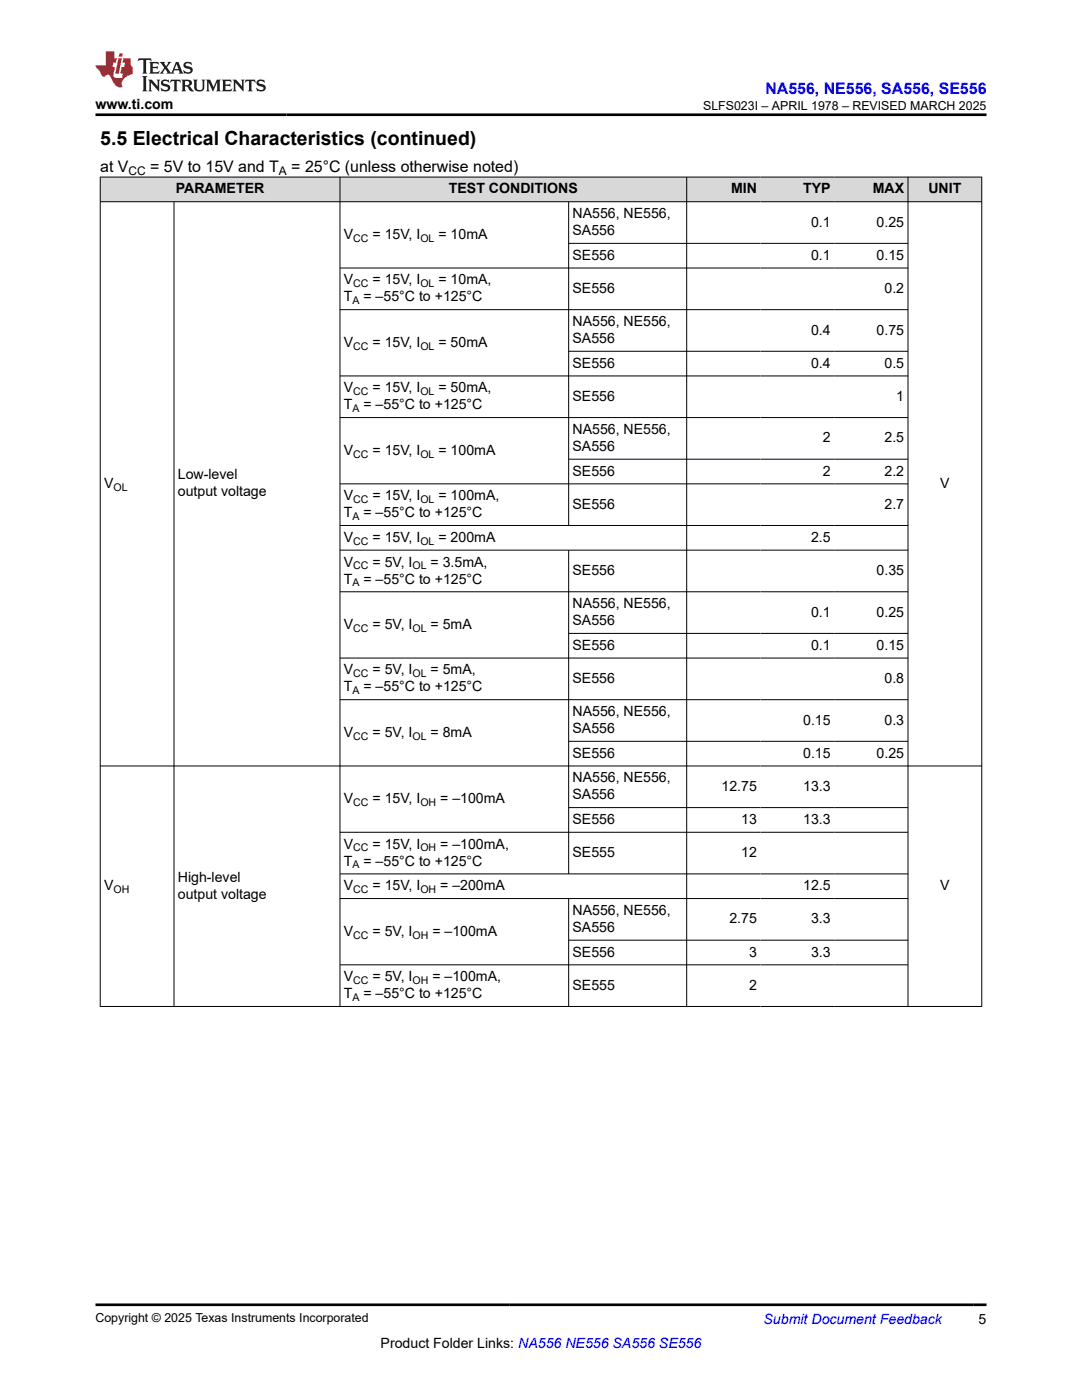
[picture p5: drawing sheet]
<svg xmlns="http://www.w3.org/2000/svg" width="216mm" height="279mm" viewBox="0 0 216 279" stroke-linecap="round" stroke-linejoin="round" font-family="sans-serif">
<g fill="#d8d8d8">
<path d="M20 35.3h175.9v5h-175.9z" fill-rule="evenodd"/>
<path d="M20.1 35.4h47.7v4.8h-47.7z" fill-rule="evenodd"/>
<path d="M67.9 35.4h69.1v4.8h-69.1z" fill-rule="evenodd"/>
<path d="M137.1 35.4h14.6v4.8h-14.6z" fill-rule="evenodd"/>
<path d="M151.7 35.4h14.8v4.8h-14.8z" fill-rule="evenodd"/>
<path d="M166.5 35.4h14.6v4.8h-14.6z" fill-rule="evenodd"/>
<path d="M181.2 35.4h14.6v4.8h-14.6z" fill-rule="evenodd"/>
</g>
<g fill="none" stroke="#000" stroke-width=".2">
<path d="M19.9 35.3h176.1M20 35.3v165.6M67.8 35.3v165.6M137 35.3v165.6M181.2 35.3v165.6M195.9 35.3v165.6M19.9 40.3h176.1M34.7 40.3v160.6M113.5 40.3v64.6M113.5 48.6h67.7M181.2 53.5h-113.4M67.8 61.8h113.4"/>
<path d="M113.5 70.1h67.7M181.2 75h-113.4M67.8 83.3h113.4M67.8 96.6h113.4M113.5 91.6h67.7M67.8 104.9h113.4M67.8 109.8h113.4M67.8 118.1h113.4M113.5 109.8v64.7M67.8 131.3h113.4M67.8 139.6h113.4M113.5 126.4h67.7"/>
<path d="M19.9 152.9h176.1M113.5 147.9h67.7M67.8 174.4h113.4M67.8 179.3h113.4M113.5 179.3v21.6M113.5 161.2h67.7M181.2 166.1h-113.4M113.5 187.6h67.7M181.2 192.6h-113.4M19.9 200.9h176.1"/>
</g>
<path d="M27.7 11.6l-.2 .6 .5-.2h.6v.1v2.2l-.2 .4h1l-.2-.4v-2.2v-.1h.5l.5 .2-.1-.6zM29.8 12.4l.2 .3v1.6l-.2 .4h1.9l.1-.6a1.08 1.08 0 0 1-1.3 .2v-.7h.6l.4 .2v-.7l-.4 .2h-.6v-.5l.2-.2a1 1 0 0 1 1 .3l-.1-.5zM31.8 12.4l1 1.1-1 1.2h.9l-.2-.2 .4-.8 .5 .8-.2 .2h1.6l-.2-.2 .1-.5h1l.1 .5-.1 .2h.9l-.2-.4-.8-1.9h-.5l-1 2.1-.8-1.1 .9-1h-.8l.2 .2-.5 .6-.3-.6 .1-.2zM35.2 12.8l.4 1h-.8zM36.8 12.5a.65 .65 0 0 0-.2 .7 .65 .65 0 0 0 .6 .5l.7 .1 .1 .3a.79 .79 0 0 1-.7 .4 .79 .79 0 0 1-.7-.5l.1 .7 .2-.1a.93 .93 0 0 0 1.1 0 .93 .93 0 0 0 .4-.9 1.46 1.46 0 0 0-1.2-.6l-.1-.3a1.09 1.09 0 0 1 1.2 .2l-.2-.6-.1 .1-.6-.2zM28.4 15.2l.2 .4v2.2l-.2 .4h1l-.2-.4v-2.2l.2-.4zM29.6 15.9l.2 .4v1.5l-.2 .4h.8l-.3-.4v-1.3l1.7 1.8v-2l.2-.4h-.8l.2 .2 .1 1.1-1.2-1.3zM32.3 16a.65 .65 0 0 0-.2 .8 .65 .65 0 0 0 .7 .4l.6 .2 .1 .2a.79 .79 0 0 1-.7 .4 .79 .79 0 0 1-.7-.5l.1 .7 .2-.1a.93 .93 0 0 0 1.1 .1 .93 .93 0 0 0 .4-1 1.46 1.46 0 0 0-1.2-.5l-.1-.4a1.09 1.09 0 0 1 1.2 .2l-.2-.6-.1 .1-.6-.1zM34.1 15.9l-.1 .6a.63 .63 0 0 1 .7-.3l.1 1.6-.3 .4h1l-.2-.4v-1.6a.66 .66 0 0 1 .8 .3l-.1-.6zM36.2 15.9l.2 .4v1.5l-.2 .4h.9l-.2-.2v-.7h.5l.1 .2a.79 .79 0 0 0 1.2 .6l-1-.9a.61 .61 0 0 0 .6-.6 .61 .61 0 0 0-.5-.7zM36.9 16.2h.2a.47 .47 0 0 1 .5 .1 .47 .47 0 0 1 .1 .5l-.2 .1-.6 .1zM38.5 15.9l.2 .2a2.27 2.27 0 0 0 .4 2 1.04 1.04 0 0 0 1.7-.7v-1.3l.2-.2h-.8l.2 .4v1.1a.6 .6 0 0 1-.6 .6 .6 .6 0 0 1-.6-.6v-1.1l.3-.4zM41.1 15.9l.2 .4v1.5l-.2 .4h.7l-.2-.4v-1.4l.9 1.9 .8-1.9v1.4l-.2 .4h1l-.3-.4v-1.5l.3-.4h-.8l-.7 1.5-.7-1.5zM44.3 15.9l.2 .4v1.5l-.2 .4h1.9l.1-.6a1.09 1.09 0 0 1-1.3 .2v-.7h.6l.4 .2v-.6l-.4 .2h-.6v-.6l.2-.1a1.01 1.01 0 0 1 1 .3l-.1-.6zM46.4 15.9l.3 .4v1.5l-.3 .4h.8l-.2-.4v-1.3l1.6 1.8v-2l.2-.4h-.7l.2 .2v1.1l-1.2-1.3zM49 15.9l-.1 .6a.63 .63 0 0 1 .8-.3v1.6l-.3 .4h1l-.2-.4v-1.6a.66 .66 0 0 1 .8 .3l-.1-.6zM51.4 16a.65 .65 0 0 0-.2 .8 .65 .65 0 0 0 .6 .4l.6 .2 .2 .2a.79 .79 0 0 1-.8 .4 .79 .79 0 0 1-.6-.5l.1 .7 .2-.1a.93 .93 0 0 0 1 .1 .93 .93 0 0 0 .5-1 1.46 1.46 0 0 0-1.3-.5l-.1-.4a1.09 1.09 0 0 1 1.3 .2l-.2-.6-.2 .1-.5-.1z" fill="#231f20"/>
<path d="M21.1 10.3v2.7h-2.1l.1 .4 .9 1a.95 .95 0 0 0 .9 .9 .59 .59 0 0 1 .6-.4 .59 .59 0 0 1 .5 .3l.4 .8a1.59 1.59 0 0 0 2.1 1.4 1.61 1.61 0 0 1 1-2.3l1-.3-.1-1.5a1.59 1.59 0 0 1-.4-1.7h-1.4l-.2 .9h.5l-.1 .9h-.5l-.2 .9v.3l.4 .1-.2 .9h-.6a.73 .73 0 0 1-1.1-.7l.3-1.5h-.5l.2-.9h.5l.2-.9h-.5v-1.3zM23.6 11.6l-.6 3.1h.7l.6-3.1zM23.8 10.7l-.1 .6h.7l.1-.6z" fill="#ed1c24"/>
<path d="M19 22.9h177.8M19 260.4h177.8" fill="none" stroke="#000" stroke-width=".53"/>
<text font-size="3.9" x="20" y="28.8">5.5 Electrical Characteristics (continued)</text>
<text font-size="3.2" fill="#00f" x="152.7" y="18.7">NA556, NE556, SA556, SE556</text>
<g font-size="3.2">
<text x="20" y="34.3">at V</text>
<text x="30" y="34.3">= 5V to 15V and T</text>
<text x="58.1" y="34.3">= 25°C (unless otherwise noted)</text>
</g>
<g font-size="2.8">
<text x="19" y="21.8">www.ti.com</text>
<text x="35.1" y="38.6">PARAMETER</text>
<text x="89.6" y="38.6">TEST CONDITIONS</text>
<text x="145.9" y="38.6">MIN</text>
<text x="160.3" y="38.6">TYP</text>
<text x="174.1" y="38.6">MAX</text>
<text x="185.2" y="38.6">UNIT</text>
<text x="68.6" y="47.7">V</text>
<text x="74.3" y="47.7">= 15V, I</text>
<text x="87.5" y="47.7">= 10mA</text>
<text x="114.2" y="43.5">NA556, NE556,</text>
<text x="114.2" y="46.9">SA556</text>
<text x="161.8" y="45.2">0.1</text>
<text x="174.9" y="45.2">0.25</text>
<text x="114.2" y="51.8">SE556</text>
<text x="161.8" y="51.8">0.1</text>
<text x="174.9" y="51.8">0.15</text>
<text x="68.6" y="56.8">V</text>
<text x="74.3" y="56.8">= 15V, I</text>
<text x="87.5" y="56.8">= 10mA,</text>
<text x="114.2" y="58.5">SE556</text>
<text x="176.5" y="58.5">0.2</text>
<text x="68.6" y="60.2">T</text>
<text x="72.5" y="60.2">= –55°C to +125°C</text>
<text x="114.2" y="65.1">NA556, NE556,</text>
<text x="68.6" y="69.2">V</text>
<text x="74.3" y="69.2">= 15V, I</text>
<text x="87.5" y="69.2">= 50mA</text>
<text x="114.2" y="68.5">SA556</text>
<text x="161.8" y="66.8">0.4</text>
<text x="174.9" y="66.8">0.75</text>
<text x="114.2" y="73.4">SE556</text>
<text x="161.8" y="73.4">0.4</text>
<text x="176.5" y="73.4">0.5</text>
<text x="68.6" y="81.7">T</text>
<text x="68.6" y="78.3">V</text>
<text x="72.5" y="81.7">= –55°C to +125°C</text>
<text x="74.3" y="78.3">= 15V, I</text>
<text x="87.5" y="78.3">= 50mA,</text>
<text x="114.2" y="80">SE556</text>
<text x="178.8" y="80">1</text>
<text x="114.2" y="86.6">NA556, NE556,</text>
<text x="114.2" y="90">SA556</text>
<text x="164.2" y="88.3">2</text>
<text x="176.5" y="88.3">2.5</text>
<text x="35.5" y="95.7">Low-level</text>
<text x="68.6" y="90.8">V</text>
<text x="74.3" y="90.8">= 15V, I</text>
<text x="87.5" y="90.8">= 100mA</text>
<text x="114.2" y="94.9">SE556</text>
<text x="164.2" y="94.9">2</text>
<text x="176.5" y="94.9">2.2</text>
<text x="20.8" y="97.4">V</text>
<text x="35.5" y="99.1">output voltage</text>
<text x="68.6" y="99.8">V</text>
<text x="74.3" y="99.8">= 15V, I</text>
<text x="87.5" y="99.8">= 100mA,</text>
<text x="114.2" y="101.5">SE556</text>
<text x="176.5" y="101.5">2.7</text>
<text x="187.6" y="97.4">V</text>
<text x="68.6" y="103.2">T</text>
<text x="72.5" y="103.2">= –55°C to +125°C</text>
<text x="68.6" y="108.1">V</text>
<text x="68.6" y="113.1">V</text>
<text x="74.3" y="108.1">= 15V, I</text>
<text x="74.3" y="113.1">= 5V, I</text>
<text x="85.9" y="113.1">= 3.5mA,</text>
<text x="87.5" y="108.1">= 200mA</text>
<text x="161.8" y="108.1">2.5</text>
<text x="68.6" y="116.5">T</text>
<text x="72.5" y="116.5">= –55°C to +125°C</text>
<text x="114.2" y="114.8">SE556</text>
<text x="174.9" y="114.8">0.35</text>
<text x="68.6" y="125.5">V</text>
<text x="74.3" y="125.5">= 5V, I</text>
<text x="85.9" y="125.5">= 5mA</text>
<text x="114.2" y="121.4">NA556, NE556,</text>
<text x="114.2" y="124.8">SA556</text>
<text x="161.8" y="123.1">0.1</text>
<text x="174.9" y="123.1">0.25</text>
<text x="114.2" y="129.7">SE556</text>
<text x="161.8" y="129.7">0.1</text>
<text x="174.9" y="129.7">0.15</text>
<text x="68.6" y="138">T</text>
<text x="68.6" y="134.6">V</text>
<text x="72.5" y="138">= –55°C to +125°C</text>
<text x="74.3" y="134.6">= 5V, I</text>
<text x="85.9" y="134.6">= 5mA,</text>
<text x="114.2" y="136.3">SE556</text>
<text x="176.5" y="136.3">0.8</text>
<text x="114.2" y="142.9">NA556, NE556,</text>
<text x="68.6" y="147.1">V</text>
<text x="74.3" y="147.1">= 5V, I</text>
<text x="85.9" y="147.1">= 8mA</text>
<text x="114.2" y="146.3">SA556</text>
<text x="160.3" y="144.6">0.15</text>
<text x="176.5" y="144.6">0.3</text>
<text x="114.2" y="151.2">SE556</text>
<text x="160.3" y="151.2">0.15</text>
<text x="174.9" y="151.2">0.25</text>
<text x="68.6" y="160.3">V</text>
<text x="74.3" y="160.3">= 15V, I</text>
<text x="87.8" y="160.3">= –100mA</text>
<text x="114.2" y="156.1">NA556, NE556,</text>
<text x="114.2" y="159.5">SA556</text>
<text x="144" y="157.8">12.75</text>
<text x="160.3" y="157.8">13.3</text>
<text x="114.2" y="164.4">SE556</text>
<text x="147.9" y="164.4">13</text>
<text x="160.3" y="164.4">13.3</text>
<text x="68.6" y="169.4">V</text>
<text x="68.6" y="172.8">T</text>
<text x="72.5" y="172.8">= –55°C to +125°C</text>
<text x="74.3" y="169.4">= 15V, I</text>
<text x="87.8" y="169.4">= –100mA,</text>
<text x="114.2" y="171.1">SE555</text>
<text x="147.9" y="171.1">12</text>
<text x="20.8" y="177.7">V</text>
<text x="35.5" y="176">High-level</text>
<text x="35.5" y="179.4">output voltage</text>
<text x="68.6" y="177.7">V</text>
<text x="74.3" y="177.7">= 15V, I</text>
<text x="87.8" y="177.7">= –200mA</text>
<text x="160.3" y="177.7">12.5</text>
<text x="187.6" y="177.7">V</text>
<text x="114.2" y="182.6">NA556, NE556,</text>
<text x="114.2" y="186">SA556</text>
<text x="145.5" y="184.3">2.75</text>
<text x="161.8" y="184.3">3.3</text>
<text x="68.6" y="186.8">V</text>
<text x="74.3" y="186.8">= 5V, I</text>
<text x="86.3" y="186.8">= –100mA</text>
<text x="114.2" y="190.9">SE556</text>
<text x="149.5" y="190.9">3</text>
<text x="161.8" y="190.9">3.3</text>
<text x="68.6" y="195.8">V</text>
<text x="74.3" y="195.8">= 5V, I</text>
<text x="86.3" y="195.8">= –100mA,</text>
<text x="114.2" y="197.5">SE555</text>
<text x="149.5" y="197.5">2</text>
<text x="68.6" y="199.2">T</text>
<text x="72.5" y="199.2">= –55°C to +125°C</text>
<text x="75.9" y="269">Product Folder Links: NA556 NE556 SA556 SE556</text>
<text x="195.3" y="264.2">5</text>
</g>
<text font-size="2.8" fill="#00f" x="152.4" y="264.2">Submit Document Feedback</text>
<g font-size="2.5">
<text x="140.3" y="21.9">SLFS023I – APRIL 1978 – REVISED MARCH 2025</text>
<text x="19" y="263.9">Copyright © 2025 Texas Instruments Incorporated</text>
</g>
<g font-size="2.4">
<text x="25.6" y="34.9">CC</text>
<text x="55.7" y="34.9">A</text>
</g>
<g font-size="2.1">
<text x="70.5" y="48.3">CC</text>
<text x="83.9" y="48.3">OL</text>
<text x="70.5" y="57.3">CC</text>
<text x="83.9" y="57.3">OL</text>
<text x="70.3" y="60.7">A</text>
<text x="70.5" y="69.8">CC</text>
<text x="83.9" y="69.8">OL</text>
<text x="70.3" y="82.3">A</text>
<text x="70.5" y="78.9">CC</text>
<text x="83.9" y="78.9">OL</text>
<text x="70.5" y="91.3">CC</text>
<text x="83.9" y="91.3">OL</text>
<text x="22.6" y="97.9">OL</text>
<text x="70.5" y="100.4">CC</text>
<text x="83.9" y="100.4">OL</text>
<text x="70.3" y="103.8">A</text>
<text x="70.5" y="108.7">CC</text>
<text x="70.5" y="113.6">CC</text>
<text x="82.3" y="113.6">OL</text>
<text x="83.9" y="108.7">OL</text>
<text x="70.3" y="117">A</text>
<text x="70.5" y="126.1">CC</text>
<text x="82.3" y="126.1">OL</text>
<text x="70.5" y="135.2">CC</text>
<text x="82.3" y="135.2">OL</text>
<text x="70.3" y="138.6">A</text>
<text x="70.5" y="147.6">CC</text>
<text x="82.3" y="147.6">OL</text>
<text x="70.5" y="160.9">CC</text>
<text x="83.9" y="160.9">OH</text>
<text x="70.3" y="173.3">A</text>
<text x="70.5" y="169.9">CC</text>
<text x="83.9" y="169.9">OH</text>
<text x="22.6" y="178.2">OH</text>
<text x="70.5" y="178.2">CC</text>
<text x="83.9" y="178.2">OH</text>
<text x="70.5" y="187.3">CC</text>
<text x="82.3" y="187.3">OH</text>
<text x="70.5" y="196.4">CC</text>
<text x="82.3" y="196.4">OH</text>
<text x="70.3" y="199.8">A</text>
</g>
</svg>
